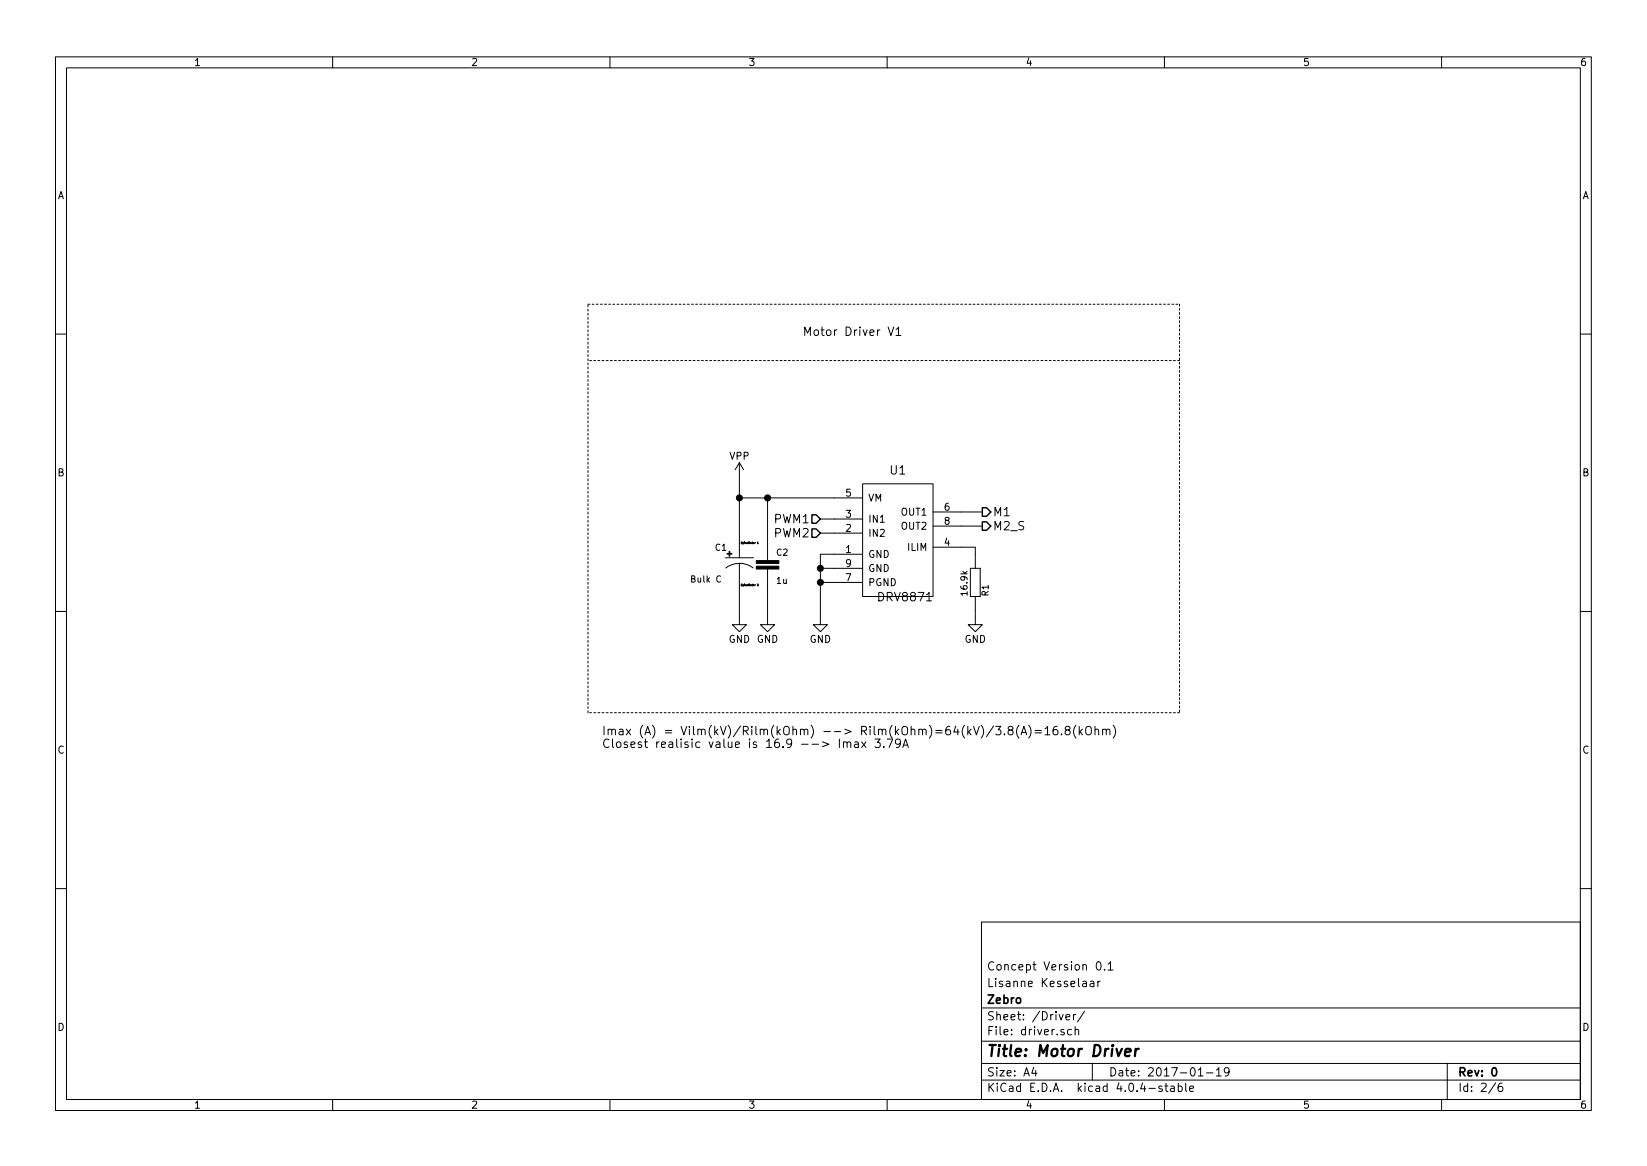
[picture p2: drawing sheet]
EESchema Schematic File Version 2
LIBS:Motor_driver-rescue
LIBS:power
LIBS:device
LIBS:transistors
LIBS:conn
LIBS:linear
LIBS:regul
LIBS:74xx
LIBS:cmos4000
LIBS:adc-dac
LIBS:memory
LIBS:xilinx
LIBS:microcontrollers
LIBS:dsp
LIBS:microchip
LIBS:analog_switches
LIBS:motorola
LIBS:texas
LIBS:intel
LIBS:audio
LIBS:interface
LIBS:digital-audio
LIBS:philips
LIBS:display
LIBS:cypress
LIBS:siliconi
LIBS:opto
LIBS:atmel
LIBS:contrib
LIBS:valves
LIBS:Basic
LIBS:extended
LIBS:IC
LIBS:MOTOR
LIBS:SmartPrj
LIBS:Motor_driver-cache
EELAYER 25 0
EELAYER END
$Descr A4 11693 8268
encoding utf-8
Sheet 2 6
Title "Motor Driver"
Date "2017-01-19"
Rev "0"
Comp "Zebro"
Comment1 "Lisanne Kesselaar"
Comment2 "Concept Version 0.1"
Comment3 ""
Comment4 ""
$EndDescr
$Comp
L DRV8871 U1
U 1 1
P 6375 3775
F 0 "U1" H 6375 4225 60  0000 C CNN
F 1 "DRV8871" H 6425 3325 60  0000 C CNN
F 2 "Housings_SOIC:SOIC-8-1EP_3.9x4.9mm_Pitch1.27mm" H 6375 3875 60  0001 C CNN
F 3 "" H 6375 3875 60  0001 C CNN
	1    6375 3775
	1    0    0    -1  
$EndComp
Text HLabel 5825 3675 0    60   Input ~ 0
PWM1
Text HLabel 5825 3775 0    60   Input ~ 0
PWM2
$Comp
L C-EUC0603 C?
U 1 1
P 5450 3950
AR Path="/58866C8E" Ref="C?"  Part="1" 
AR Path="/58813887/58866C8E" Ref="C2"  Part="1" 
F 0 "C2" H 5510 3965 45  0000 L BNN
F 1 "1u" H 5510 3765 45  0000 L BNN
F 2 "Capacitors_SMD:C_0603" H 5480 4100 20  0001 C CNN
F 3 "" H 5450 3950 60  0001 C CNN
	1    5450 3950
	1    0    0    -1  
$EndComp
$Comp
L GND #PWR01
U 1 1
P 5825 4375
F 0 "#PWR01" H 5825 4125 50  0001 C CNN
F 1 "GND" H 5825 4225 50  0000 C CNN
F 2 "" H 5825 4375 50  0000 C CNN
F 3 "" H 5825 4375 50  0000 C CNN
	1    5825 4375
	1    0    0    -1  
$EndComp
$Comp
L GND #PWR02
U 1 1
P 5450 4375
F 0 "#PWR02" H 5450 4125 50  0001 C CNN
F 1 "GND" H 5450 4225 50  0000 C CNN
F 2 "" H 5450 4375 50  0000 C CNN
F 3 "" H 5450 4375 50  0000 C CNN
	1    5450 4375
	1    0    0    -1  
$EndComp
$Comp
L GND #PWR03
U 1 1
P 5250 4375
F 0 "#PWR03" H 5250 4125 50  0001 C CNN
F 1 "GND" H 5250 4225 50  0000 C CNN
F 2 "" H 5250 4375 50  0000 C CNN
F 3 "" H 5250 4375 50  0000 C CNN
	1    5250 4375
	1    0    0    -1  
$EndComp
$Comp
L CPOL-US C1
U 1 1
P 5250 3950
F 0 "C1" H 5075 4000 45  0000 L BNN
F 1 "Bulk C" H 4900 3775 45  0000 L BNN
F 2 "Capacitors_SMD:CP_Elec_5x5.3" H 5280 4100 20  0001 C CNN
F 3 "" H 5250 3950 60  0001 C CNN
	1    5250 3950
	1    0    0    -1  
$EndComp
$Comp
L GND #PWR04
U 1 1
P 6925 4375
F 0 "#PWR04" H 6925 4125 50  0001 C CNN
F 1 "GND" H 6925 4225 50  0000 C CNN
F 2 "" H 6925 4375 50  0000 C CNN
F 3 "" H 6925 4375 50  0000 C CNN
	1    6925 4375
	1    0    0    -1  
$EndComp
$Comp
L R-EU_R0603 R1
U 1 1
P 6925 4125
F 0 "R1" H 6825 4175 45  0000 L BNN
F 1 "16.9k" H 6825 4025 45  0000 L BNN
F 2 "Resistors_SMD:R_0603_HandSoldering" H 6955 4275 20  0001 C CNN
F 3 "" H 6925 4125 60  0001 C CNN
	1    6925 4125
	0    1    -1   0   
$EndComp
Text HLabel 6975 3625 2    60   Output ~ 0
M1
Text HLabel 6975 3725 2    60   Output ~ 0
M2_S
Wire Wire Line
	5925 3925 5825 3925
Wire Wire Line
	5825 3925 5825 4375
Wire Wire Line
	5925 4025 5825 4025
Connection ~ 5825 4025
Wire Wire Line
	5925 3775 5825 3775
Wire Wire Line
	5925 3675 5825 3675
Wire Wire Line
	5250 3525 5925 3525
Wire Wire Line
	5250 3375 5250 3850
Connection ~ 5250 3525
Wire Wire Line
	5450 3525 5450 3850
Connection ~ 5450 3525
Wire Wire Line
	5450 4375 5450 4150
Wire Wire Line
	5250 4150 5250 4375
Wire Wire Line
	6825 3625 6975 3625
Wire Wire Line
	6825 3875 6925 3875
Wire Wire Line
	6925 3875 6925 3925
Wire Wire Line
	6925 4375 6925 4325
Wire Notes Line
	8375 2150 8375 5050
Wire Notes Line
	8375 5050 4175 5050
Wire Notes Line
	4175 5050 4175 2150
Text Notes 5700 2375 0    60   ~ 0
Motor Driver V1
Text Notes 4275 5300 0    60   ~ 0
Imax (A) = Vilm(kV)/Rilm(kOhm) --> Rilm(kOhm)=64(kV)/3.8(A)=16.8(kOhm)\nClosest realisic value is 16.9 --> Imax 3.79A
Wire Notes Line
	4175 2150 8375 2150
$Comp
L VPP #PWR05
U 1 1
P 5250 3375
F 0 "#PWR05" H 5250 3225 50  0001 C CNN
F 1 "VPP" H 5250 3525 50  0000 C CNN
F 2 "" H 5250 3375 50  0000 C CNN
F 3 "" H 5250 3375 50  0000 C CNN
	1    5250 3375
	1    0    0    -1  
$EndComp
Wire Wire Line
	6975 3725 6825 3725
Wire Notes Line
	8375 2550 4175 2550
Wire Wire Line
	5925 4125 5825 4125
Connection ~ 5825 4125
$EndSCHEMATC
